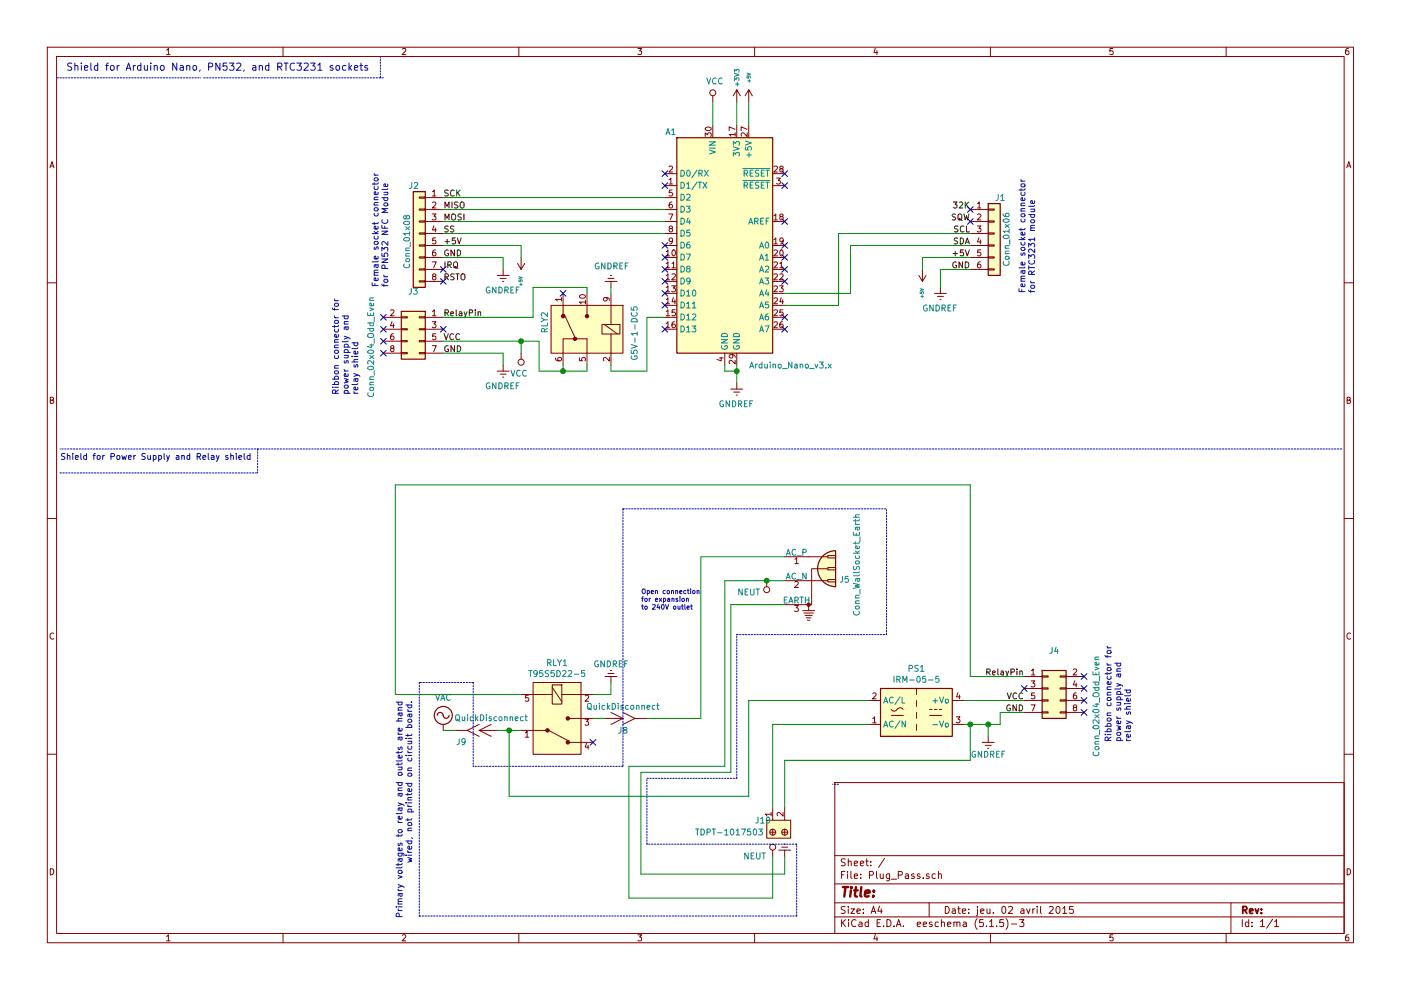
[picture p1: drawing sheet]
EESchema Schematic File Version 4
EELAYER 30 0
EELAYER END
$Descr A4 11693 8268
encoding utf-8
Sheet 1 1
Title ""
Date "jeu. 02 avril 2015"
Rev ""
Comp ""
Comment1 ""
Comment2 ""
Comment3 ""
Comment4 ""
$EndDescr
Text Notes 550  600  0    60   ~ 0
Shield for Arduino Nano, PN532, and RTC3231 sockets
Wire Notes Line
	475  650  1675 650 
Wire Notes Line
	3175 650  3175 475 
$Comp
L power:+5V #PWR02
U 1 1
P 6250 850
F 0 "#PWR02" H 6250 700 50  0001 C CNN
F 1 "+5V" V 6250 1050 28  0000 C CNN
F 2 "" H 6250 850 50  0000 C CNN
F 3 "" H 6250 850 50  0000 C CNN
	1    6250 850 
	1    0    0    -1  
$EndComp
$Comp
L Plug_Pass:G5LE-14_DC5 RLY1
U 1 1
P 4650 6000
F 0 "RLY1" V 4185 6000 50  0000 C CNN
F 1 "T95S5D22-5" V 4276 6000 50  0000 C CNN
F 2 "Plug_Pass:RLY-T9AS5D22-5" H 4850 6200 50  0001 L CNN
F 3 "https://www.te.com/commerce/DocumentDelivery/DDEController?Action=srchrtrv&DocNm=1308242_T9A&DocType=DS&DocLang=English" H 4850 6300 60  0001 L CNN
F 4 "PB1015-ND" H 4850 6400 60  0001 L CNN "Digi-Key_PN"
F 5 "T9AS5D22-5" H 4850 6500 60  0001 L CNN "MPN"
F 6 "Relays" H 4850 6600 60  0001 L CNN "Category"
F 7 "Power Relays, Over 2 Amps" H 4850 6700 60  0001 L CNN "Family"
F 8 "https://www.te.com/commerce/DocumentDelivery/DDEController?Action=srchrtrv&DocNm=1308242_T9A&DocType=DS&DocLang=English" H 4850 6800 60  0001 L CNN "DK_Datasheet_Link"
F 9 "https://www.digikey.com/product-detail/en/te-connectivity-potter-brumfield-relays/T9AS5D22-5/PB1015-ND/1095336" H 4850 6900 60  0001 L CNN "DK_Detail_Page"
F 10 "RELAY GEN PURPOSE SPDT 20A 5V" H 4850 7000 60  0001 L CNN "Description"
F 11 "TE Connectivity Potter & Brumfield Relays" H 4850 7100 60  0001 L CNN "Manufacturer"
F 12 "Active" H 4850 7200 60  0001 L CNN "Status"
	1    4650 6000
	0    1    1    0   
$EndComp
$Comp
L Plug_Pass:VCC #PWR01
U 1 1
P 5950 850
F 0 "#PWR01" H 5950 700 50  0001 C CNN
F 1 "VCC" H 5967 1023 50  0000 C CNN
F 2 "" H 5950 850 50  0001 C CNN
F 3 "" H 5950 850 50  0001 C CNN
	1    5950 850 
	1    0    0    -1  
$EndComp
Text Notes 500  3850 0    50   ~ 0
Shield for Power Supply and Relay shield
$Comp
L Plug_Pass:Conn_01x06 J1
U 1 1
P 8300 1950
F 0 "J1" H 8350 2250 50  0000 C CNN
F 1 "Conn_01x06" V 8400 1900 50  0000 C CNN
F 2 "Plug_Pass:PinSocket_1x06_P2.54mm_Vertical" H 8300 1950 50  0001 C CNN
F 3 "~" H 8300 1950 50  0001 C CNN
	1    8300 1950
	1    0    0    -1  
$EndComp
$Comp
L Plug_Pass:GNDREF #PWR07
U 1 1
P 7850 2400
F 0 "#PWR07" H 7850 2150 50  0001 C CNN
F 1 "GNDREF" H 7855 2227 50  0000 C CNN
F 2 "" H 7850 2400 50  0001 C CNN
F 3 "" H 7850 2400 50  0001 C CNN
	1    7850 2400
	-1   0    0    -1  
$EndComp
Text Label 8100 2050 2    50   ~ 0
SDA
Text Label 8100 1950 2    50   ~ 0
SCL
Text Label 8100 1850 2    50   ~ 0
SQW
Text Label 8100 1750 2    50   ~ 0
32K
Text Label 8100 2150 2    50   ~ 0
+5V
Text Label 8100 2250 2    50   ~ 0
GND
$Comp
L Plug_Pass:Conn_01x08 J2
U 1 1
P 3500 1950
F 0 "J2" H 3500 2350 50  0000 L CNN
F 1 "Conn_01x08" V 3600 1650 50  0000 L CNN
F 2 "Plug_Pass:PinSocket_1x08_P2.54mm_Vertical" H 3500 1950 50  0001 C CNN
F 3 "~" H 3500 1950 50  0001 C CNN
	1    3500 1950
	-1   0    0    -1  
$EndComp
Text Label 3700 1650 0    50   ~ 0
SCK
Text Label 3700 1750 0    50   ~ 0
MISO
Text Label 3700 1850 0    50   ~ 0
MOSI
Text Label 3700 1950 0    50   ~ 0
SS
Text Label 3700 2050 0    50   ~ 0
+5V
Text Label 3700 2150 0    50   ~ 0
GND
Text Label 3700 2250 0    50   ~ 0
IRQ
Text Label 3700 2350 0    50   ~ 0
RSTO
Wire Notes Line
	7000 6550 6950 6550
Wire Wire Line
	4950 5800 5100 5800
Wire Wire Line
	5100 5800 5100 5700
$Comp
L Plug_Pass:GNDREF #PWR014
U 1 1
P 5100 5700
F 0 "#PWR014" H 5100 5450 50  0001 C CNN
F 1 "GNDREF" H 5100 5550 50  0000 C CNN
F 2 "" H 5100 5700 50  0001 C CNN
F 3 "" H 5100 5700 50  0001 C CNN
	1    5100 5700
	-1   0    0    1   
$EndComp
$Comp
L power:NEUT #PWR020
U 1 1
P 6450 7150
F 0 "#PWR020" H 6450 7000 50  0001 C CNN
F 1 "NEUT" H 6300 7150 50  0000 C CNN
F 2 "" H 6450 7150 50  0001 C CNN
F 3 "" H 6450 7150 50  0001 C CNN
	1    6450 7150
	1    0    0    -1  
$EndComp
$Comp
L Plug_Pass:QuickDisconnect J9
U 1 1
P 4000 6100
F 0 "J9" H 4150 6200 50  0000 C CNN
F 1 "QuickDisconnect" H 3900 6000 50  0000 C CNN
F 2 "" H 4000 6100 50  0001 C CNN
F 3 "" H 4000 6100 50  0001 C CNN
	1    4000 6100
	-1   0    0    1   
$EndComp
Wire Wire Line
	4150 6100 4250 6100
$Comp
L Plug_Pass:QuickDisconnect J8
U 1 1
P 5200 6000
F 0 "J8" H 5200 5900 50  0000 C CNN
F 1 "QuickDisconnect" H 5200 6100 50  0000 C CNN
F 2 "" H 5200 6000 50  0001 C CNN
F 3 "" H 5200 6000 50  0001 C CNN
	1    5200 6000
	1    0    0    -1  
$EndComp
Wire Wire Line
	5050 6000 4950 6000
$Comp
L Plug_Pass:Conn_WallSocket_Earth J5
U 1 1
P 6750 4850
F 0 "J5" H 7004 4861 50  0000 L CNN
F 1 "Conn_WallSocket_Earth" V 7150 4550 50  0000 L CNN
F 2 "" H 6450 4950 50  0001 C CNN
F 3 "~" H 6450 4950 50  0001 C CNN
	1    6750 4850
	1    0    0    -1  
$EndComp
$Comp
L power:+3V3 #PWR03
U 1 1
P 6150 850
F 0 "#PWR03" H 6150 700 50  0001 C CNN
F 1 "+3V3" V 6150 1050 39  0000 C CNN
F 2 "" H 6150 850 50  0001 C CNN
F 3 "" H 6150 850 50  0001 C CNN
	1    6150 850 
	1    0    0    -1  
$EndComp
NoConn ~ 4950 6200
$Comp
L power:NEUT #PWR013
U 1 1
P 6400 4850
F 0 "#PWR013" H 6400 4700 50  0001 C CNN
F 1 "NEUT" H 6550 4950 50  0000 C CNN
F 2 "" H 6400 4850 50  0001 C CNN
F 3 "" H 6400 4850 50  0001 C CNN
	1    6400 4850
	-1   0    0    1   
$EndComp
Connection ~ 6400 4850
Wire Wire Line
	6400 4850 6550 4850
Wire Wire Line
	5400 6000 5850 6000
Wire Wire Line
	5850 6000 5850 4650
Wire Wire Line
	5850 4650 6550 4650
Wire Wire Line
	6450 6750 6450 6050
Wire Wire Line
	6450 6050 7250 6050
Wire Wire Line
	6250 5850 7250 5850
Wire Wire Line
	6250 5850 6250 6650
Wire Wire Line
	6450 7500 5250 7500
Wire Wire Line
	5250 7500 5250 6400
Wire Wire Line
	5250 6400 6050 6400
Wire Wire Line
	6050 6400 6050 4850
Wire Wire Line
	6450 7150 6450 7500
Wire Wire Line
	6050 4850 6400 4850
Wire Wire Line
	8050 6050 8100 6050
Wire Wire Line
	8050 5850 8550 5850
Wire Wire Line
	3300 5800 4350 5800
Text Label 8550 5850 2    50   ~ 0
VCC
Text Label 8550 5950 2    50   ~ 0
GND
Text Label 8550 5650 2    50   ~ 0
RelayPin
Wire Wire Line
	8100 4050 3300 4050
NoConn ~ 8550 5750
$Comp
L Plug_Pass:GNDREF #PWR015
U 1 1
P 8250 6150
F 0 "#PWR015" H 8250 5900 50  0001 C CNN
F 1 "GNDREF" H 8250 6000 50  0000 C CNN
F 2 "" H 8250 6150 50  0001 C CNN
F 3 "" H 8250 6150 50  0001 C CNN
	1    8250 6150
	1    0    0    -1  
$EndComp
Wire Wire Line
	8250 6050 8250 6150
Text Label 3700 2650 0    50   ~ 0
RelayPin
$Comp
L Plug_Pass:GNDREF #PWR09
U 1 1
P 6150 3200
F 0 "#PWR09" H 6150 2950 50  0001 C CNN
F 1 "GNDREF" H 6155 3027 50  0000 C CNN
F 2 "" H 6150 3200 50  0001 C CNN
F 3 "" H 6150 3200 50  0001 C CNN
	1    6150 3200
	-1   0    0    -1  
$EndComp
Wire Wire Line
	7850 2250 7850 2400
Wire Wire Line
	7850 2250 8100 2250
Wire Wire Line
	7700 2150 7700 2250
Wire Wire Line
	7700 2150 8100 2150
Wire Wire Line
	7100 2050 8100 2050
Wire Wire Line
	3700 2650 5550 2650
Wire Wire Line
	3700 1650 5550 1650
Wire Wire Line
	3700 1750 5550 1750
Wire Wire Line
	3700 1850 5550 1850
Wire Wire Line
	3700 1950 5550 1950
NoConn ~ 3700 2250
NoConn ~ 3700 2350
Wire Wire Line
	4350 2050 4350 2150
Wire Wire Line
	3700 2050 4350 2050
Wire Wire Line
	4200 2150 4200 2250
Wire Wire Line
	3700 2150 4200 2150
$Comp
L Plug_Pass:GNDREF #PWR06
U 1 1
P 4200 2250
F 0 "#PWR06" H 4200 2000 50  0001 C CNN
F 1 "GNDREF" H 4205 2077 50  0000 C CNN
F 2 "" H 4200 2250 50  0001 C CNN
F 3 "" H 4200 2250 50  0001 C CNN
	1    4200 2250
	-1   0    0    -1  
$EndComp
Wire Wire Line
	4350 2850 4350 2950
Wire Wire Line
	3700 2850 4350 2850
Wire Wire Line
	4200 2950 4200 3050
Wire Wire Line
	3700 2950 4200 2950
$Comp
L Plug_Pass:GNDREF #PWR011
U 1 1
P 4200 3050
F 0 "#PWR011" H 4200 2800 50  0001 C CNN
F 1 "GNDREF" H 4205 2877 50  0000 C CNN
F 2 "" H 4200 3050 50  0001 C CNN
F 3 "" H 4200 3050 50  0001 C CNN
	1    4200 3050
	-1   0    0    -1  
$EndComp
$Comp
L Plug_Pass:VCC #PWR010
U 1 1
P 4350 2950
F 0 "#PWR010" H 4350 2800 50  0001 C CNN
F 1 "VCC" H 4367 3123 50  0000 C CNN
F 2 "" H 4350 2950 50  0001 C CNN
F 3 "" H 4350 2950 50  0001 C CNN
	1    4350 2950
	-1   0    0    1   
$EndComp
Text Label 3700 2850 0    50   ~ 0
VCC
Text Label 3700 2950 0    50   ~ 0
GND
NoConn ~ 3700 2750
NoConn ~ 8100 1750
NoConn ~ 8100 1850
Wire Notes Line
	11200 3750 500  3750
Wire Notes Line
	2150 3750 2150 3950
Wire Notes Line
	500  3950 2150 3950
Wire Notes Line
	1700 650  3200 650 
Wire Notes Line
	5200 6400 3950 6400
Wire Notes Line
	3950 5700 3500 5700
Wire Notes Line
	3500 7650 6650 7650
Wire Notes Line
	6650 7650 6650 7050
Wire Notes Line
	6650 7050 5400 7050
Wire Notes Line
	5400 7050 5400 6500
Wire Notes Line
	5400 6500 6150 6500
Wire Notes Line
	6150 6500 6150 5300
Wire Notes Line
	6150 5300 7400 5300
Wire Notes Line
	7400 5300 7400 4250
Text Notes 3450 5850 3    50   ~ 0
Primary voltages to relay and outlets are hand\nwired, not printed on circuit board.
Text Notes 8650 2450 1    50   ~ 0
Female socket connector \nfor RTC3231 module
Text Notes 3250 2400 1    50   ~ 0
Female socket connector \nfor PN532 NFC Module
Text Notes 3000 3300 1    50   ~ 0
Ribbon connector for\npower supply and\nrelay shield
Text Notes 5350 5100 0    39   ~ 0
Open connection \nfor expansion \nto 240V outlet
Wire Notes Line
	5200 4250 5200 6400
Wire Notes Line
	5200 4250 7400 4250
$Comp
L power:+5V #PWR0101
U 1 1
P 7700 2250
F 0 "#PWR0101" H 7700 2100 50  0001 C CNN
F 1 "+5V" V 7700 2450 28  0000 C CNN
F 2 "" H 7700 2250 50  0000 C CNN
F 3 "" H 7700 2250 50  0000 C CNN
	1    7700 2250
	-1   0    0    1   
$EndComp
$Comp
L power:+5V #PWR0102
U 1 1
P 4350 2150
F 0 "#PWR0102" H 4350 2000 50  0001 C CNN
F 1 "+5V" V 4350 2350 28  0000 C CNN
F 2 "" H 4350 2150 50  0000 C CNN
F 3 "" H 4350 2150 50  0000 C CNN
	1    4350 2150
	-1   0    0    1   
$EndComp
$Comp
L Plug_Pass:Arduino_Nano_v3.x A1
U 1 1
P 6050 2050
F 0 "A1" H 5600 3000 50  0000 C CNN
F 1 "Arduino_Nano_v3.x" H 6600 1050 50  0000 C CNN
F 2 "Plug_Pass:Arduino_Nano_WithMountingHoles" H 6050 2050 50  0001 C CIN
F 3 "http://www.mouser.com/pdfdocs/Gravitech_Arduino_Nano3_0.pdf" H 6050 2050 50  0001 C CNN
	1    6050 2050
	1    0    0    -1  
$EndComp
Wire Wire Line
	6150 3050 6150 3100
Wire Wire Line
	6050 3050 6050 3100
Wire Wire Line
	6050 3100 6150 3100
Connection ~ 6150 3100
Wire Wire Line
	6150 3100 6150 3200
Wire Wire Line
	7100 2050 7100 2450
Wire Wire Line
	7100 2450 6550 2450
Wire Wire Line
	8100 1950 7000 1950
Wire Wire Line
	7000 1950 7000 2550
Wire Wire Line
	7000 2550 6550 2550
Wire Wire Line
	5950 850  5950 1050
Wire Wire Line
	6150 850  6150 1050
Wire Wire Line
	6250 850  6250 1050
NoConn ~ 5550 1450
NoConn ~ 5550 1550
NoConn ~ 5550 2050
NoConn ~ 5550 2150
NoConn ~ 5550 2250
NoConn ~ 5550 2350
NoConn ~ 5550 2450
NoConn ~ 5550 2550
NoConn ~ 5550 2750
NoConn ~ 6550 2750
NoConn ~ 6550 2650
NoConn ~ 6550 2350
NoConn ~ 6550 2250
NoConn ~ 6550 2150
NoConn ~ 6550 2050
NoConn ~ 6550 1850
NoConn ~ 6550 1550
NoConn ~ 6550 1450
NoConn ~ 27000 8650
NoConn ~ 12850 5050
$Comp
L power:VAC #PWR05
U 1 1
P 3700 6100
F 0 "#PWR05" H 3700 6000 50  0001 C CNN
F 1 "VAC" H 3700 6375 50  0000 C CNN
F 2 "" H 3700 6100 50  0001 C CNN
F 3 "" H 3700 6100 50  0001 C CNN
	1    3700 6100
	1    0    0    -1  
$EndComp
Wire Wire Line
	3700 6100 3800 6100
Wire Wire Line
	4250 6100 4250 6650
Wire Wire Line
	4250 6650 6250 6650
Connection ~ 4250 6100
Wire Wire Line
	4250 6100 4350 6100
$Comp
L Plug_Pass:TDPT-1017503 J10
U 1 1
P 6450 6850
F 0 "J10" H 6300 6850 50  0000 L CNN
F 1 "TDPT-1017503" H 5800 6750 50  0000 L CNN
F 2 "Plug_Pass:TDPT_2P_5.08MM" H 6650 7050 60  0001 L CNN
F 3 "https://media.digikey.com/pdf/Data%20Sheets/Phoenix%20Contact%20PDFs/1017503_Ds.pdf" H 6650 7150 60  0001 L CNN
F 4 "277-17514-ND" H 6650 7250 60  0001 L CNN "Digi-Key_PN"
F 5 "1017503" H 6650 7350 60  0001 L CNN "MPN"
F 6 "Connectors, Interconnects" H 6650 7450 60  0001 L CNN "Category"
F 7 "Terminal Blocks - Wire to Board" H 6650 7550 60  0001 L CNN "Family"
F 8 "https://media.digikey.com/pdf/Data%20Sheets/Phoenix%20Contact%20PDFs/1017503_Ds.pdf" H 6650 7650 60  0001 L CNN "DK_Datasheet_Link"
F 9 "https://www.digikey.com/product-detail/en/phoenix-contact/1017503/277-17514-ND/9346604" H 6650 7750 60  0001 L CNN "DK_Detail_Page"
F 10 "TERM BLK 2P SIDE ENT 5.08MM PCB" H 6650 7850 60  0001 L CNN "Description"
F 11 "On Shore Technology Inc." H 6650 7950 60  0001 L CNN "Manufacturer"
F 12 "Active" H 6650 8050 60  0001 L CNN "Status"
	1    6450 6850
	1    0    0    -1  
$EndComp
$Comp
L Plug_Pass:IRM-05-5 PS1
U 1 1
P 7650 5950
F 0 "PS1" H 7650 6317 50  0000 C CNN
F 1 "IRM-05-5" H 7650 6226 50  0000 C CNN
F 2 "Plug_Pass:Converter_ACDC_MeanWell_IRM-05-xx_THT" H 7650 5600 50  0001 C CNN
F 3 "https://www.meanwell.com/Upload/PDF/IRM-05/IRM-05-SPEC.PDF" H 7650 5550 50  0001 C CNN
	1    7650 5950
	1    0    0    -1  
$EndComp
Wire Wire Line
	3300 4050 3300 5800
Wire Notes Line
	3950 5700 3950 6400
Wire Notes Line
	3500 5700 3500 7650
Wire Wire Line
	8100 6050 8100 6350
Wire Wire Line
	8100 6350 6550 6350
Wire Wire Line
	6550 6350 6550 6750
Connection ~ 8100 6050
Wire Wire Line
	8100 6050 8250 6050
$Comp
L power:Earth #PWR04
U 1 1
P 6550 7150
F 0 "#PWR04" H 6550 6900 50  0001 C CNN
F 1 "Earth" H 6550 7000 50  0001 C CNN
F 2 "" H 6550 7150 50  0001 C CNN
F 3 "~" H 6550 7150 50  0001 C CNN
	1    6550 7150
	-1   0    0    1   
$EndComp
Wire Wire Line
	6550 7150 6550 7300
Wire Wire Line
	6550 7300 5350 7300
Wire Wire Line
	5350 7300 5350 6450
Wire Wire Line
	5350 6450 6100 6450
Wire Wire Line
	6100 6450 6100 5050
Wire Wire Line
	6100 5050 6550 5050
$Comp
L Plug_Pass:Conn_02x04_Odd_Even J3
U 1 1
P 3500 2750
F 0 "J3" H 3550 3067 50  0000 C CNN
F 1 "Conn_02x04_Odd_Even" V 3900 2600 50  0000 C CNN
F 2 "Plug_Pass:IDC-Header_2x04_P2.54mm_Vertical" H 3500 2750 50  0001 C CNN
F 3 "~" H 3500 2750 50  0001 C CNN
	1    3500 2750
	-1   0    0    -1  
$EndComp
NoConn ~ 3200 2650
NoConn ~ 3200 2750
NoConn ~ 3200 2850
NoConn ~ 3200 2950
Text Notes 9450 6200 1    50   ~ 0
Ribbon connector for\npower supply and\nrelay shield
$Comp
L Plug_Pass:Conn_02x04_Odd_Even J4
U 1 1
P 8750 5750
F 0 "J4" H 8800 6067 50  0000 C CNN
F 1 "Conn_02x04_Odd_Even" V 9150 5600 50  0000 C CNN
F 2 "Plug_Pass:IDC-Header_2x04_P2.54mm_Vertical" H 8750 5750 50  0001 C CNN
F 3 "~" H 8750 5750 50  0001 C CNN
	1    8750 5750
	1    0    0    -1  
$EndComp
Wire Wire Line
	8250 6050 8350 6050
Wire Wire Line
	8350 6050 8350 5950
Wire Wire Line
	8350 5950 8550 5950
Connection ~ 8250 6050
Wire Wire Line
	8550 5650 8100 5650
Wire Wire Line
	8100 4050 8100 5650
NoConn ~ 9050 5650
NoConn ~ 9050 5750
NoConn ~ 9050 5850
NoConn ~ 9050 5950
$EndSCHEMATC
